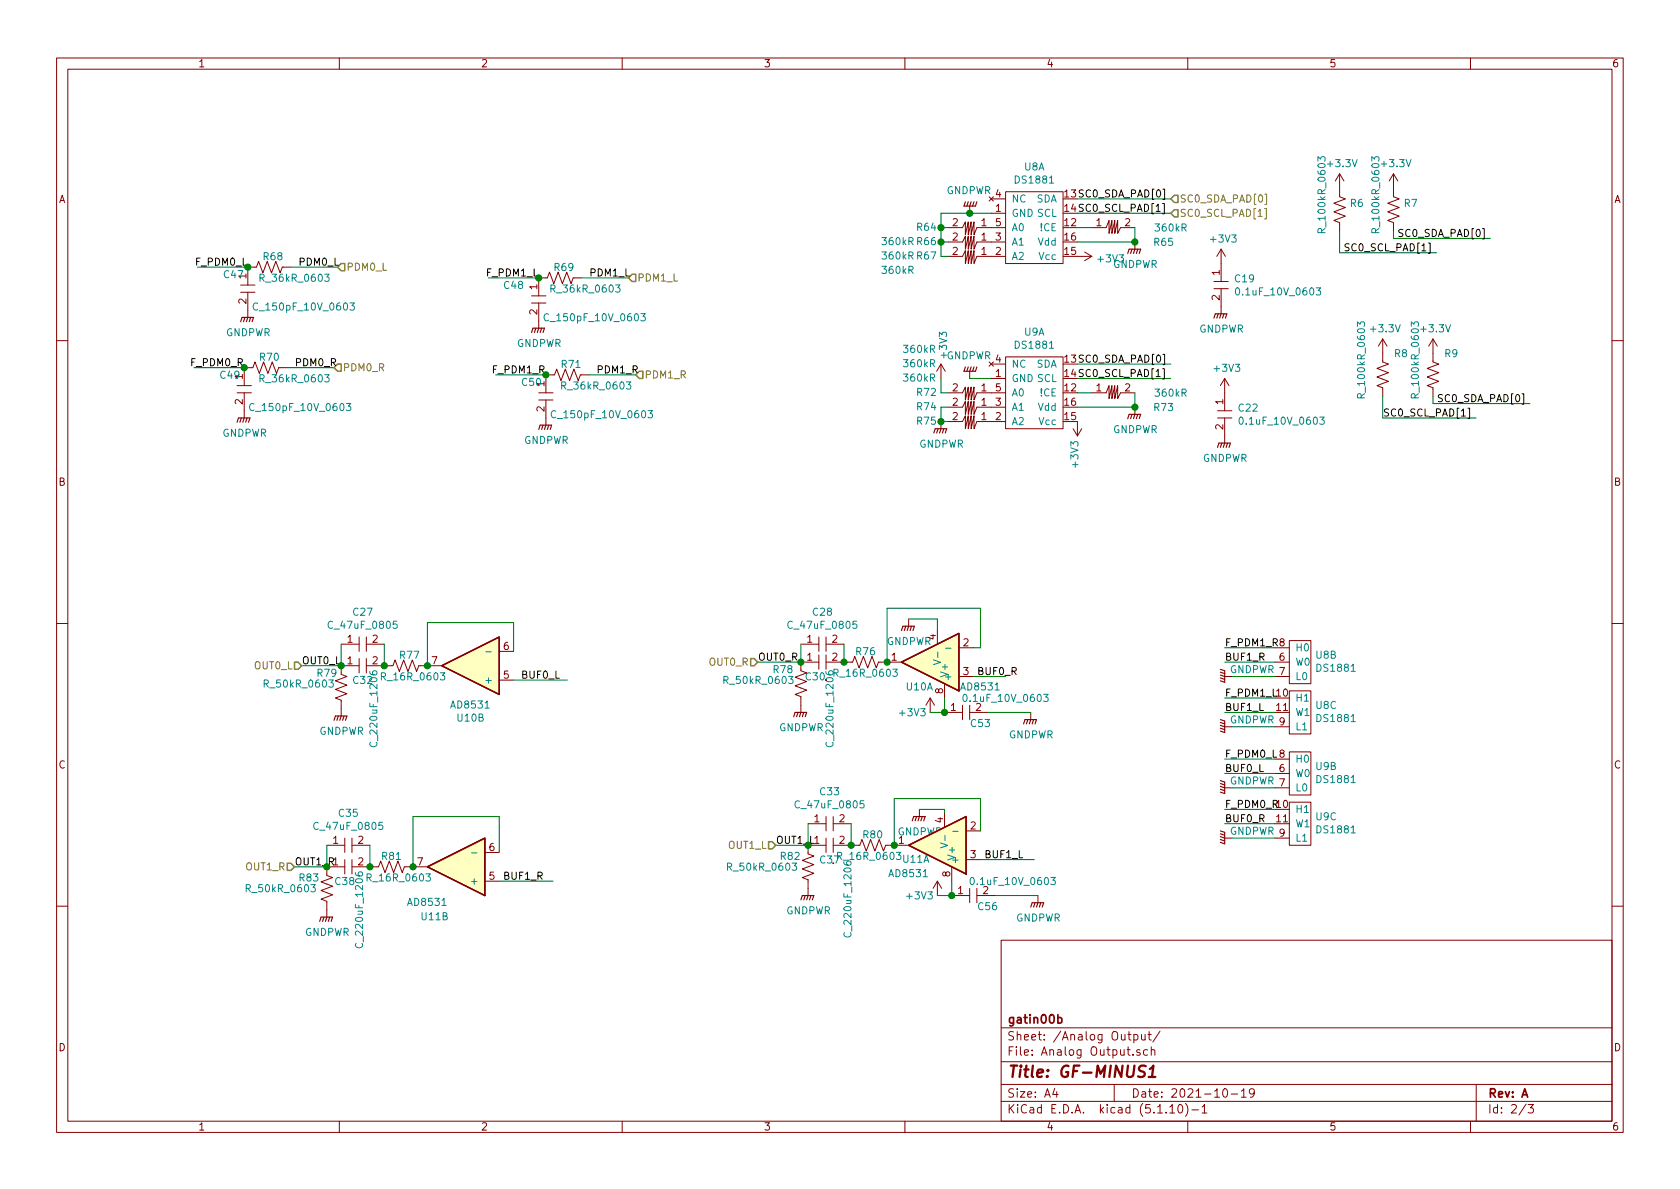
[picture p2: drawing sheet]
EESchema Schematic File Version 4
EELAYER 30 0
EELAYER END
$Descr A4 11693 8268
encoding utf-8
Sheet 2 3
Title "GF-MINUS1"
Date "2021-10-19"
Rev "A"
Comp "gatin00b"
Comment1 ""
Comment2 ""
Comment3 ""
Comment4 ""
$EndDescr
$Comp
L up5k-synth:AD8531 U?
U 2 1
P 3175 6025
AR Path="/61C23B4F" Ref="U?"  Part="2" 
AR Path="/61BD42FB/61C23B4F" Ref="U11"  Part="2" 
F 0 "U11" H 3325 6375 50  0000 C CNN
F 1 "AD8531" H 3375 6275 50  0000 C CNN
F 2 "up5k-synth:SOIC-8_W3.9mm" H 3175 5745 50  0001 C CNN
F 3 "https://datasheet.octopart.com/AD8534ARZ-REEL-Analog-Devices-datasheet-5333818.pdf" H 3175 6025 50  0001 C CNN
	2    3175 6025
	-1   0    0    1   
$EndComp
$Comp
L up5k-synth:AD8531 U?
U 2 1
P 3275 4625
AR Path="/61C23B55" Ref="U?"  Part="2" 
AR Path="/61BD42FB/61C23B55" Ref="U10"  Part="2" 
F 0 "U10" H 3275 4992 50  0000 C CNN
F 1 "AD8531" H 3275 4901 50  0000 C CNN
F 2 "up5k-synth:SOIC-8_W3.9mm" H 3275 4345 50  0001 C CNN
F 3 "https://datasheet.octopart.com/AD8534ARZ-REEL-Analog-Devices-datasheet-5333818.pdf" H 3275 4625 50  0001 C CNN
	2    3275 4625
	-1   0    0    1   
$EndComp
$Comp
L up5k-synth:AD8531 U?
U 1 1
P 6525 5875
AR Path="/61C23B5B" Ref="U?"  Part="1" 
AR Path="/61BD42FB/61C23B5B" Ref="U11"  Part="1" 
F 0 "U11" H 6675 5975 50  0000 C CNN
F 1 "AD8531" H 6725 6075 50  0000 C CNN
F 2 "up5k-synth:SOIC-8_W3.9mm" H 6525 5595 50  0001 C CNN
F 3 "https://datasheet.octopart.com/AD8534ARZ-REEL-Analog-Devices-datasheet-5333818.pdf" H 6525 5875 50  0001 C CNN
	1    6525 5875
	-1   0    0    1   
$EndComp
$Comp
L up5k-synth:AD8531 U?
U 1 1
P 6475 4600
AR Path="/61C23B61" Ref="U?"  Part="1" 
AR Path="/61BD42FB/61C23B61" Ref="U10"  Part="1" 
F 0 "U10" H 6550 4775 50  0000 C CNN
F 1 "AD8531" H 6125 4775 50  0000 C CNN
F 2 "up5k-synth:SOIC-8_W3.9mm" H 6475 4320 50  0001 C CNN
F 3 "https://datasheet.octopart.com/AD8534ARZ-REEL-Analog-Devices-datasheet-5333818.pdf" H 6475 4600 50  0001 C CNN
	1    6475 4600
	-1   0    0    1   
$EndComp
$Comp
L up5k-synth:0.1uF_10V_0603 C?
U 1 1
P 6775 6225
AR Path="/61C23B67" Ref="C?"  Part="1" 
AR Path="/61BD42FB/61C23B67" Ref="C56"  Part="1" 
F 0 "C56" H 6875 6150 50  0000 C CNN
F 1 "0.1uF_10V_0603" H 7050 6325 50  0000 C CNN
F 2 "up5k-synth:C_0603_1608Metric_Pad1.08x0.95mm_HandSolder" H 6775 6125 50  0001 C CNN
F 3 "" H 6775 6225 50  0001 C CNN
	1    6775 6225
	1    0    0    -1  
$EndComp
Wire Wire Line
	6625 6125 6625 6225
Wire Wire Line
	6625 6225 6525 6225
Connection ~ 6625 6225
$Comp
L power:GNDPWR #PWR?
U 1 1
P 7225 6225
AR Path="/61C23B70" Ref="#PWR?"  Part="1" 
AR Path="/61BD42FB/61C23B70" Ref="#PWR0111"  Part="1" 
F 0 "#PWR0111" H 7225 6025 50  0001 C CNN
F 1 "GNDPWR" H 7229 6071 50  0000 C CNN
F 2 "" H 7225 6175 50  0001 C CNN
F 3 "" H 7225 6175 50  0001 C CNN
	1    7225 6225
	1    0    0    -1  
$EndComp
Wire Wire Line
	6925 6225 7225 6225
$Comp
L power:+3V3 #PWR?
U 1 1
P 6525 6225
AR Path="/61C23B77" Ref="#PWR?"  Part="1" 
AR Path="/61BD42FB/61C23B77" Ref="#PWR0110"  Part="1" 
F 0 "#PWR0110" H 6525 6075 50  0001 C CNN
F 1 "+3V3" H 6400 6225 50  0000 C CNN
F 2 "" H 6525 6225 50  0001 C CNN
F 3 "" H 6525 6225 50  0001 C CNN
	1    6525 6225
	1    0    0    -1  
$EndComp
$Comp
L up5k-synth:0.1uF_10V_0603 C?
U 1 1
P 6725 4950
AR Path="/61C23B7D" Ref="C?"  Part="1" 
AR Path="/61BD42FB/61C23B7D" Ref="C53"  Part="1" 
F 0 "C53" H 6825 4875 50  0000 C CNN
F 1 "0.1uF_10V_0603" H 7000 5050 50  0000 C CNN
F 2 "up5k-synth:C_0603_1608Metric_Pad1.08x0.95mm_HandSolder" H 6725 4850 50  0001 C CNN
F 3 "" H 6725 4950 50  0001 C CNN
	1    6725 4950
	1    0    0    -1  
$EndComp
Wire Wire Line
	6575 4850 6575 4950
Wire Wire Line
	6575 4950 6475 4950
Connection ~ 6575 4950
$Comp
L power:GNDPWR #PWR?
U 1 1
P 7175 4950
AR Path="/61C23B86" Ref="#PWR?"  Part="1" 
AR Path="/61BD42FB/61C23B86" Ref="#PWR0104"  Part="1" 
F 0 "#PWR0104" H 7175 4750 50  0001 C CNN
F 1 "GNDPWR" H 7179 4796 50  0000 C CNN
F 2 "" H 7175 4900 50  0001 C CNN
F 3 "" H 7175 4900 50  0001 C CNN
	1    7175 4950
	1    0    0    -1  
$EndComp
$Comp
L power:+3V3 #PWR?
U 1 1
P 6475 4950
AR Path="/61C23B8C" Ref="#PWR?"  Part="1" 
AR Path="/61BD42FB/61C23B8C" Ref="#PWR0100"  Part="1" 
F 0 "#PWR0100" H 6475 4800 50  0001 C CNN
F 1 "+3V3" H 6350 4950 50  0000 C CNN
F 2 "" H 6475 4950 50  0001 C CNN
F 3 "" H 6475 4950 50  0001 C CNN
	1    6475 4950
	1    0    0    -1  
$EndComp
Wire Wire Line
	6875 4950 7175 4950
Wire Wire Line
	3575 4725 3950 4725
Wire Wire Line
	6175 4600 6175 4225
Wire Wire Line
	6825 4225 6825 4500
Wire Wire Line
	6825 4500 6775 4500
$Comp
L power:GNDPWR #PWR?
U 1 1
P 6325 4300
AR Path="/61C23B97" Ref="#PWR?"  Part="1" 
AR Path="/61BD42FB/61C23B97" Ref="#PWR096"  Part="1" 
F 0 "#PWR096" H 6325 4100 50  0001 C CNN
F 1 "GNDPWR" H 6329 4146 50  0000 C CNN
F 2 "" H 6325 4250 50  0001 C CNN
F 3 "" H 6325 4250 50  0001 C CNN
	1    6325 4300
	1    0    0    -1  
$EndComp
Wire Wire Line
	6525 4300 6525 4375
$Comp
L up5k-synth:R_16R_0603 R?
U 1 1
P 6025 4600
AR Path="/61C23B9E" Ref="R?"  Part="1" 
AR Path="/61BD42FB/61C23B9E" Ref="R76"  Part="1" 
F 0 "R76" V 5950 4600 50  0000 C CNN
F 1 "R_16R_0603" V 6100 4600 50  0000 C CNN
F 2 "up5k-synth:R_0603_1608Metric_Pad0.98x0.95mm_HandSolder" V 6065 4590 50  0001 C CNN
F 3 "~" H 6025 4600 50  0001 C CNN
	1    6025 4600
	0    1    1    0   
$EndComp
Connection ~ 6175 4600
$Comp
L up5k-synth:R_50kR_0603 R?
U 1 1
P 5575 4750
AR Path="/61C23BAB" Ref="R?"  Part="1" 
AR Path="/61BD42FB/61C23BAB" Ref="R78"  Part="1" 
F 0 "R78" H 5375 4850 50  0000 L CNN
F 1 "R_50kR_0603" H 5025 4775 50  0000 L CNN
F 2 "up5k-synth:R_0603_1608Metric_Pad0.98x0.95mm_HandSolder" V 5615 4740 50  0001 C CNN
F 3 "~" H 5575 4750 50  0001 C CNN
	1    5575 4750
	1    0    0    -1  
$EndComp
$Comp
L power:GNDPWR #PWR?
U 1 1
P 5575 4900
AR Path="/61C23BB1" Ref="#PWR?"  Part="1" 
AR Path="/61BD42FB/61C23BB1" Ref="#PWR098"  Part="1" 
F 0 "#PWR098" H 5575 4700 50  0001 C CNN
F 1 "GNDPWR" H 5579 4746 50  0000 C CNN
F 2 "" H 5575 4850 50  0001 C CNN
F 3 "" H 5575 4850 50  0001 C CNN
	1    5575 4900
	1    0    0    -1  
$EndComp
Wire Wire Line
	6825 5975 7200 5975
Wire Wire Line
	3475 6125 3850 6125
Wire Wire Line
	6325 4300 6525 4300
Wire Wire Line
	6175 4225 6825 4225
$Comp
L power:GNDPWR #PWR?
U 1 1
P 6400 5625
AR Path="/61C23BBB" Ref="#PWR?"  Part="1" 
AR Path="/61BD42FB/61C23BBB" Ref="#PWR0107"  Part="1" 
F 0 "#PWR0107" H 6400 5425 50  0001 C CNN
F 1 "GNDPWR" H 6404 5471 50  0000 C CNN
F 2 "" H 6400 5575 50  0001 C CNN
F 3 "" H 6400 5575 50  0001 C CNN
	1    6400 5625
	1    0    0    -1  
$EndComp
Wire Wire Line
	6225 5875 6225 5550
Wire Wire Line
	6225 5550 6825 5550
Wire Wire Line
	6825 5550 6825 5775
Wire Wire Line
	6400 5625 6575 5625
Wire Wire Line
	6575 5625 6575 5650
Wire Wire Line
	2875 6025 2875 5675
Wire Wire Line
	2875 5675 3475 5675
Wire Wire Line
	3475 5675 3475 5925
$Comp
L up5k-synth:R_16R_0603 R?
U 1 1
P 2825 4625
AR Path="/61C23BC9" Ref="R?"  Part="1" 
AR Path="/61BD42FB/61C23BC9" Ref="R77"  Part="1" 
F 0 "R77" V 2750 4650 50  0000 C CNN
F 1 "R_16R_0603" V 2900 4675 50  0000 C CNN
F 2 "up5k-synth:R_0603_1608Metric_Pad0.98x0.95mm_HandSolder" V 2865 4615 50  0001 C CNN
F 3 "~" H 2825 4625 50  0001 C CNN
	1    2825 4625
	0    1    1    0   
$EndComp
$Comp
L up5k-synth:R_50kR_0603 R?
U 1 1
P 2375 4775
AR Path="/61C23BD5" Ref="R?"  Part="1" 
AR Path="/61BD42FB/61C23BD5" Ref="R79"  Part="1" 
F 0 "R79" H 2200 4875 50  0000 L CNN
F 1 "R_50kR_0603" H 1825 4800 50  0000 L CNN
F 2 "up5k-synth:R_0603_1608Metric_Pad0.98x0.95mm_HandSolder" V 2415 4765 50  0001 C CNN
F 3 "~" H 2375 4775 50  0001 C CNN
	1    2375 4775
	1    0    0    -1  
$EndComp
$Comp
L power:GNDPWR #PWR?
U 1 1
P 2375 4925
AR Path="/61C23BDB" Ref="#PWR?"  Part="1" 
AR Path="/61BD42FB/61C23BDB" Ref="#PWR099"  Part="1" 
F 0 "#PWR099" H 2375 4725 50  0001 C CNN
F 1 "GNDPWR" H 2379 4771 50  0000 C CNN
F 2 "" H 2375 4875 50  0001 C CNN
F 3 "" H 2375 4875 50  0001 C CNN
	1    2375 4925
	1    0    0    -1  
$EndComp
$Comp
L up5k-synth:R_16R_0603 R?
U 1 1
P 2725 6025
AR Path="/61C23BE1" Ref="R?"  Part="1" 
AR Path="/61BD42FB/61C23BE1" Ref="R81"  Part="1" 
F 0 "R81" V 2650 6025 50  0000 C CNN
F 1 "R_16R_0603" V 2800 6075 50  0000 C CNN
F 2 "up5k-synth:R_0603_1608Metric_Pad0.98x0.95mm_HandSolder" V 2765 6015 50  0001 C CNN
F 3 "~" H 2725 6025 50  0001 C CNN
	1    2725 6025
	0    1    1    0   
$EndComp
$Comp
L up5k-synth:R_50kR_0603 R?
U 1 1
P 2275 6175
AR Path="/61C23BED" Ref="R?"  Part="1" 
AR Path="/61BD42FB/61C23BED" Ref="R83"  Part="1" 
F 0 "R83" H 2075 6250 50  0000 L CNN
F 1 "R_50kR_0603" H 1700 6175 50  0000 L CNN
F 2 "up5k-synth:R_0603_1608Metric_Pad0.98x0.95mm_HandSolder" V 2315 6165 50  0001 C CNN
F 3 "~" H 2275 6175 50  0001 C CNN
	1    2275 6175
	1    0    0    -1  
$EndComp
$Comp
L power:GNDPWR #PWR?
U 1 1
P 2275 6325
AR Path="/61C23BF3" Ref="#PWR?"  Part="1" 
AR Path="/61BD42FB/61C23BF3" Ref="#PWR0112"  Part="1" 
F 0 "#PWR0112" H 2275 6125 50  0001 C CNN
F 1 "GNDPWR" H 2279 6171 50  0000 C CNN
F 2 "" H 2275 6275 50  0001 C CNN
F 3 "" H 2275 6275 50  0001 C CNN
	1    2275 6325
	1    0    0    -1  
$EndComp
$Comp
L up5k-synth:R_16R_0603 R?
U 1 1
P 6075 5875
AR Path="/61C23BF9" Ref="R?"  Part="1" 
AR Path="/61BD42FB/61C23BF9" Ref="R80"  Part="1" 
F 0 "R80" V 6000 5875 50  0000 C CNN
F 1 "R_16R_0603" V 6150 5850 50  0000 C CNN
F 2 "up5k-synth:R_0603_1608Metric_Pad0.98x0.95mm_HandSolder" V 6115 5865 50  0001 C CNN
F 3 "~" H 6075 5875 50  0001 C CNN
	1    6075 5875
	0    1    1    0   
$EndComp
$Comp
L up5k-synth:R_50kR_0603 R?
U 1 1
P 5625 6025
AR Path="/61C23C05" Ref="R?"  Part="1" 
AR Path="/61BD42FB/61C23C05" Ref="R82"  Part="1" 
F 0 "R82" H 5425 6100 50  0000 L CNN
F 1 "R_50kR_0603" H 5050 6025 50  0000 L CNN
F 2 "up5k-synth:R_0603_1608Metric_Pad0.98x0.95mm_HandSolder" V 5665 6015 50  0001 C CNN
F 3 "~" H 5625 6025 50  0001 C CNN
	1    5625 6025
	1    0    0    -1  
$EndComp
$Comp
L power:GNDPWR #PWR?
U 1 1
P 5625 6175
AR Path="/61C23C0B" Ref="#PWR?"  Part="1" 
AR Path="/61BD42FB/61C23C0B" Ref="#PWR0109"  Part="1" 
F 0 "#PWR0109" H 5625 5975 50  0001 C CNN
F 1 "GNDPWR" H 5629 6021 50  0000 C CNN
F 2 "" H 5625 6125 50  0001 C CNN
F 3 "" H 5625 6125 50  0001 C CNN
	1    5625 6175
	1    0    0    -1  
$EndComp
Connection ~ 6225 5875
Connection ~ 2875 6025
Wire Wire Line
	2975 4625 2975 4325
Wire Wire Line
	2975 4325 3575 4325
Wire Wire Line
	3575 4325 3575 4525
Connection ~ 2975 4625
Text Label 3625 4725 0    50   ~ 0
BUF0_L
Text Label 6850 5975 0    50   ~ 0
BUF1_L
Text Label 6800 4700 0    50   ~ 0
BUF0_R
Text Label 3500 6125 0    50   ~ 0
BUF1_R
Wire Wire Line
	6775 4700 7000 4700
Text Label 2100 4625 0    50   ~ 0
OUT0_L
Text Label 5275 4600 0    50   ~ 0
OUT0_R
Text Label 2050 6025 0    50   ~ 0
OUT1_R
Text Label 5400 5875 0    50   ~ 0
OUT1_L
Wire Wire Line
	5400 5875 5625 5875
Wire Wire Line
	2100 4625 2375 4625
Wire Wire Line
	5275 4600 5575 4600
$Comp
L up5k-synth:R_36kR_0603 R?
U 1 1
P 3900 1925
AR Path="/61C23C28" Ref="R?"  Part="1" 
AR Path="/61BD42FB/61C23C28" Ref="R69"  Part="1" 
F 0 "R69" V 3825 1950 50  0000 C CNN
F 1 "R_36kR_0603" V 3975 2100 50  0000 C CNN
F 2 "up5k-synth:R_0603_1608Metric_Pad0.98x0.95mm_HandSolder" V 3940 1915 50  0001 C CNN
F 3 "~" H 3900 1925 50  0001 C CNN
	1    3900 1925
	0    1    1    0   
$EndComp
$Comp
L up5k-synth:C_150pF_10V_0603 C?
U 1 1
P 3750 2075
AR Path="/61C23C2E" Ref="C?"  Part="1" 
AR Path="/61BD42FB/61C23C2E" Ref="C48"  Part="1" 
F 0 "C48" V 3650 1825 50  0000 L CNN
F 1 "C_150pF_10V_0603" V 3875 2100 50  0000 L CNN
F 2 "up5k-synth:C_0603_1608Metric_Pad1.08x0.95mm_HandSolder" H 3750 1975 50  0001 C CNN
F 3 "" H 3750 2075 50  0001 C CNN
	1    3750 2075
	0    1    1    0   
$EndComp
Wire Wire Line
	4100 2600 4425 2600
Text Label 4150 2600 0    50   ~ 0
PDM1_R
Text Label 3800 2600 2    50   ~ 0
F_PDM1_R
Wire Wire Line
	3450 2600 3800 2600
$Comp
L power:GNDPWR #PWR?
U 1 1
P 3750 2225
AR Path="/61C23C39" Ref="#PWR?"  Part="1" 
AR Path="/61BD42FB/61C23C39" Ref="#PWR088"  Part="1" 
F 0 "#PWR088" H 3750 2025 50  0001 C CNN
F 1 "GNDPWR" H 3754 2071 50  0000 C CNN
F 2 "" H 3750 2175 50  0001 C CNN
F 3 "" H 3750 2175 50  0001 C CNN
	1    3750 2225
	1    0    0    -1  
$EndComp
$Comp
L up5k-synth:R_36kR_0603 R?
U 1 1
P 3950 2600
AR Path="/61C23C3F" Ref="R?"  Part="1" 
AR Path="/61BD42FB/61C23C3F" Ref="R71"  Part="1" 
F 0 "R71" V 3875 2625 50  0000 C CNN
F 1 "R_36kR_0603" V 4025 2800 50  0000 C CNN
F 2 "up5k-synth:R_0603_1608Metric_Pad0.98x0.95mm_HandSolder" V 3990 2590 50  0001 C CNN
F 3 "~" H 3950 2600 50  0001 C CNN
	1    3950 2600
	0    1    1    0   
$EndComp
$Comp
L up5k-synth:C_150pF_10V_0603 C?
U 1 1
P 3800 2750
AR Path="/61C23C45" Ref="C?"  Part="1" 
AR Path="/61BD42FB/61C23C45" Ref="C50"  Part="1" 
F 0 "C50" V 3700 2575 50  0000 L CNN
F 1 "C_150pF_10V_0603" V 3925 2775 50  0000 L CNN
F 2 "up5k-synth:C_0603_1608Metric_Pad1.08x0.95mm_HandSolder" H 3800 2650 50  0001 C CNN
F 3 "" H 3800 2750 50  0001 C CNN
	1    3800 2750
	0    1    1    0   
$EndComp
Wire Wire Line
	4050 1925 4375 1925
Text Label 4100 1925 0    50   ~ 0
PDM1_L
Text Label 3750 1925 2    50   ~ 0
F_PDM1_L
Wire Wire Line
	3400 1925 3750 1925
$Comp
L power:GNDPWR #PWR?
U 1 1
P 3800 2900
AR Path="/61C23C50" Ref="#PWR?"  Part="1" 
AR Path="/61BD42FB/61C23C50" Ref="#PWR093"  Part="1" 
F 0 "#PWR093" H 3800 2700 50  0001 C CNN
F 1 "GNDPWR" H 3804 2746 50  0000 C CNN
F 2 "" H 3800 2850 50  0001 C CNN
F 3 "" H 3800 2850 50  0001 C CNN
	1    3800 2900
	1    0    0    -1  
$EndComp
$Comp
L up5k-synth:DS1881 U?
U 1 1
P 7200 1575
AR Path="/61E50722" Ref="U?"  Part="1" 
AR Path="/61BD42FB/61E50722" Ref="U8"  Part="1" 
F 0 "U8" H 7200 2000 50  0000 C CNN
F 1 "DS1881" H 7200 1909 50  0000 C CNN
F 2 "up5k-synth:TSSOP-16_4.4x5mm_P0.65mm" H 7200 1275 50  0001 C CNN
F 3 "https://datasheets.maximintegrated.com/en/ds/DS1881.pdf#page=7" H 7110 1585 50  0001 C CNN
	1    7200 1575
	1    0    0    -1  
$EndComp
$Comp
L up5k-synth:DS1881 U?
U 2 1
P 9075 5375
AR Path="/61E50728" Ref="U?"  Part="2" 
AR Path="/61BD42FB/61E50728" Ref="U9"  Part="2" 
F 0 "U9" H 9153 5426 50  0000 L CNN
F 1 "DS1881" H 9153 5335 50  0000 L CNN
F 2 "up5k-synth:TSSOP-16_4.4x5mm_P0.65mm" H 9075 5075 50  0001 C CNN
F 3 "https://datasheets.maximintegrated.com/en/ds/DS1881.pdf#page=7" H 8985 5385 50  0001 C CNN
	2    9075 5375
	1    0    0    -1  
$EndComp
$Comp
L up5k-synth:DS1881 U?
U 3 1
P 9025 5725
AR Path="/61E5072E" Ref="U?"  Part="3" 
AR Path="/61BD42FB/61E5072E" Ref="U9"  Part="3" 
F 0 "U9" H 9153 5776 50  0000 L CNN
F 1 "DS1881" H 9153 5685 50  0000 L CNN
F 2 "up5k-synth:TSSOP-16_4.4x5mm_P0.65mm" H 9025 5425 50  0001 C CNN
F 3 "https://datasheets.maximintegrated.com/en/ds/DS1881.pdf#page=7" H 8935 5735 50  0001 C CNN
	3    9025 5725
	1    0    0    -1  
$EndComp
$Comp
L up5k-synth:DS1881 U?
U 2 1
P 9075 4600
AR Path="/61E5073A" Ref="U?"  Part="2" 
AR Path="/61BD42FB/61E5073A" Ref="U8"  Part="2" 
F 0 "U8" H 9153 4651 50  0000 L CNN
F 1 "DS1881" H 9153 4560 50  0000 L CNN
F 2 "up5k-synth:TSSOP-16_4.4x5mm_P0.65mm" H 9075 4300 50  0001 C CNN
F 3 "https://datasheets.maximintegrated.com/en/ds/DS1881.pdf#page=7" H 8985 4610 50  0001 C CNN
	2    9075 4600
	1    0    0    -1  
$EndComp
$Comp
L up5k-synth:DS1881 U?
U 3 1
P 9025 4950
AR Path="/61E50740" Ref="U?"  Part="3" 
AR Path="/61BD42FB/61E50740" Ref="U8"  Part="3" 
F 0 "U8" H 9153 5001 50  0000 L CNN
F 1 "DS1881" H 9153 4910 50  0000 L CNN
F 2 "up5k-synth:TSSOP-16_4.4x5mm_P0.65mm" H 9025 4650 50  0001 C CNN
F 3 "https://datasheets.maximintegrated.com/en/ds/DS1881.pdf#page=7" H 8935 4960 50  0001 C CNN
	3    9025 4950
	1    0    0    -1  
$EndComp
Text Label 7500 1475 0    50   ~ 0
SC0_SCL_PAD[1]
Wire Wire Line
	7500 1475 8150 1475
Text Label 7500 1375 0    50   ~ 0
SC0_SDA_PAD[0]
Wire Wire Line
	7500 1375 8150 1375
Text Label 7500 2625 0    50   ~ 0
SC0_SCL_PAD[1]
Wire Wire Line
	7500 2625 8150 2625
Text Label 7500 2525 0    50   ~ 0
SC0_SDA_PAD[0]
Wire Wire Line
	7500 2525 8150 2525
$Comp
L power:GNDPWR #PWR?
U 1 1
P 6750 2625
AR Path="/61E5074E" Ref="#PWR?"  Part="1" 
AR Path="/61BD42FB/61E5074E" Ref="#PWR090"  Part="1" 
F 0 "#PWR090" H 6750 2425 50  0001 C CNN
F 1 "GNDPWR" H 6755 2470 50  0000 C CNN
F 2 "" H 6750 2575 50  0001 C CNN
F 3 "" H 6750 2575 50  0001 C CNN
	1    6750 2625
	-1   0    0    1   
$EndComp
$Comp
L power:GNDPWR #PWR?
U 1 1
P 6750 1475
AR Path="/61E50754" Ref="#PWR?"  Part="1" 
AR Path="/61BD42FB/61E50754" Ref="#PWR084"  Part="1" 
F 0 "#PWR084" H 6750 1275 50  0001 C CNN
F 1 "GNDPWR" H 6755 1320 50  0000 C CNN
F 2 "" H 6750 1425 50  0001 C CNN
F 3 "" H 6750 1425 50  0001 C CNN
	1    6750 1475
	-1   0    0    1   
$EndComp
Wire Wire Line
	6750 1475 6900 1475
Wire Wire Line
	6750 2625 6900 2625
$Comp
L up5k-synth:360kR R?
U 1 1
P 7750 2725
AR Path="/61E5075C" Ref="R?"  Part="1" 
AR Path="/61BD42FB/61E5075C" Ref="R73"  Part="1" 
F 0 "R73" H 8100 2625 50  0000 C CNN
F 1 "360kR" H 8150 2725 50  0000 C CNN
F 2 "up5k-synth:R_0805_2012Metric_Pad1.20x1.40mm_HandSolder" H 7750 2475 50  0001 C CNN
F 3 "" H 7750 2725 50  0001 C CNN
	1    7750 2725
	1    0    0    -1  
$EndComp
Wire Wire Line
	7500 2725 7600 2725
$Comp
L power:GNDPWR #PWR?
U 1 1
P 7900 2825
AR Path="/61E50763" Ref="#PWR?"  Part="1" 
AR Path="/61BD42FB/61E50763" Ref="#PWR091"  Part="1" 
F 0 "#PWR091" H 7900 2625 50  0001 C CNN
F 1 "GNDPWR" H 7904 2671 50  0000 C CNN
F 2 "" H 7900 2775 50  0001 C CNN
F 3 "" H 7900 2775 50  0001 C CNN
	1    7900 2825
	1    0    0    -1  
$EndComp
Wire Wire Line
	7900 2825 7500 2825
Wire Wire Line
	7900 2725 7900 2825
Connection ~ 7900 2825
$Comp
L up5k-synth:360kR R?
U 1 1
P 7750 1575
AR Path="/61E5076C" Ref="R?"  Part="1" 
AR Path="/61BD42FB/61E5076C" Ref="R65"  Part="1" 
F 0 "R65" H 8100 1475 50  0000 C CNN
F 1 "360kR" H 8150 1575 50  0000 C CNN
F 2 "up5k-synth:R_0805_2012Metric_Pad1.20x1.40mm_HandSolder" H 7750 1325 50  0001 C CNN
F 3 "" H 7750 1575 50  0001 C CNN
	1    7750 1575
	1    0    0    -1  
$EndComp
Wire Wire Line
	7500 1575 7600 1575
$Comp
L power:GNDPWR #PWR?
U 1 1
P 7900 1675
AR Path="/61E50773" Ref="#PWR?"  Part="1" 
AR Path="/61BD42FB/61E50773" Ref="#PWR085"  Part="1" 
F 0 "#PWR085" H 7900 1475 50  0001 C CNN
F 1 "GNDPWR" H 7904 1521 50  0000 C CNN
F 2 "" H 7900 1625 50  0001 C CNN
F 3 "" H 7900 1625 50  0001 C CNN
	1    7900 1675
	1    0    0    -1  
$EndComp
Wire Wire Line
	7900 1675 7500 1675
Wire Wire Line
	7900 1575 7900 1675
Connection ~ 7900 1675
$Comp
L up5k-synth:360kR R?
U 1 1
P 6750 1775
AR Path="/61E5077C" Ref="R?"  Part="1" 
AR Path="/61BD42FB/61E5077C" Ref="R67"  Part="1" 
F 0 "R67" H 7050 1775 50  0000 C CNN
F 1 "360kR" H 7250 1775 50  0000 C CNN
F 2 "up5k-synth:R_0805_2012Metric_Pad1.20x1.40mm_HandSolder" H 6750 1525 50  0001 C CNN
F 3 "" H 6750 1775 50  0001 C CNN
	1    6750 1775
	-1   0    0    1   
$EndComp
$Comp
L up5k-synth:360kR R?
U 1 1
P 6750 1675
AR Path="/61E50782" Ref="R?"  Part="1" 
AR Path="/61BD42FB/61E50782" Ref="R66"  Part="1" 
F 0 "R66" H 7050 1675 50  0000 C CNN
F 1 "360kR" H 7250 1675 50  0000 C CNN
F 2 "up5k-synth:R_0805_2012Metric_Pad1.20x1.40mm_HandSolder" H 6750 1425 50  0001 C CNN
F 3 "" H 6750 1675 50  0001 C CNN
	1    6750 1675
	-1   0    0    1   
$EndComp
$Comp
L up5k-synth:360kR R?
U 1 1
P 6750 1575
AR Path="/61E50788" Ref="R?"  Part="1" 
AR Path="/61BD42FB/61E50788" Ref="R64"  Part="1" 
F 0 "R64" H 7050 1575 50  0000 C CNN
F 1 "360kR" H 7250 1875 50  0000 C CNN
F 2 "up5k-synth:R_0805_2012Metric_Pad1.20x1.40mm_HandSolder" H 6750 1325 50  0001 C CNN
F 3 "" H 6750 1575 50  0001 C CNN
	1    6750 1575
	-1   0    0    1   
$EndComp
Wire Wire Line
	6600 1775 6550 1775
Wire Wire Line
	6550 1775 6550 1675
Wire Wire Line
	6550 1475 6750 1475
Connection ~ 6750 1475
Wire Wire Line
	6600 1575 6550 1575
Connection ~ 6550 1575
Wire Wire Line
	6550 1575 6550 1475
Wire Wire Line
	6600 1675 6550 1675
Connection ~ 6550 1675
Wire Wire Line
	6550 1675 6550 1575
$Comp
L up5k-synth:360kR R?
U 1 1
P 6750 2925
AR Path="/61E50798" Ref="R?"  Part="1" 
AR Path="/61BD42FB/61E50798" Ref="R75"  Part="1" 
F 0 "R75" H 7050 2925 50  0000 C CNN
F 1 "360kR" H 7100 2525 50  0000 C CNN
F 2 "up5k-synth:R_0805_2012Metric_Pad1.20x1.40mm_HandSolder" H 6750 2675 50  0001 C CNN
F 3 "" H 6750 2925 50  0001 C CNN
	1    6750 2925
	-1   0    0    1   
$EndComp
$Comp
L up5k-synth:360kR R?
U 1 1
P 6750 2825
AR Path="/61E5079E" Ref="R?"  Part="1" 
AR Path="/61BD42FB/61E5079E" Ref="R74"  Part="1" 
F 0 "R74" H 7050 2825 50  0000 C CNN
F 1 "360kR" H 7100 2625 50  0000 C CNN
F 2 "up5k-synth:R_0805_2012Metric_Pad1.20x1.40mm_HandSolder" H 6750 2575 50  0001 C CNN
F 3 "" H 6750 2825 50  0001 C CNN
	1    6750 2825
	-1   0    0    1   
$EndComp
$Comp
L up5k-synth:360kR R?
U 1 1
P 6750 2725
AR Path="/61E507A4" Ref="R?"  Part="1" 
AR Path="/61BD42FB/61E507A4" Ref="R72"  Part="1" 
F 0 "R72" H 7050 2725 50  0000 C CNN
F 1 "360kR" H 7100 2425 50  0000 C CNN
F 2 "up5k-synth:R_0805_2012Metric_Pad1.20x1.40mm_HandSolder" H 6750 2475 50  0001 C CNN
F 3 "" H 6750 2725 50  0001 C CNN
	1    6750 2725
	-1   0    0    1   
$EndComp
Wire Wire Line
	6600 2925 6550 2925
Wire Wire Line
	6550 2925 6550 2825
Wire Wire Line
	6600 2725 6550 2725
Wire Wire Line
	6550 2725 6550 2625
Wire Wire Line
	6600 2825 6550 2825
$Comp
L power:+3V3 #PWR?
U 1 1
P 6550 2625
AR Path="/61E507AF" Ref="#PWR?"  Part="1" 
AR Path="/61BD42FB/61E507AF" Ref="#PWR089"  Part="1" 
F 0 "#PWR089" H 6550 2475 50  0001 C CNN
F 1 "+3V3" V 6565 2753 50  0000 L CNN
F 2 "" H 6550 2625 50  0001 C CNN
F 3 "" H 6550 2625 50  0001 C CNN
	1    6550 2625
	1    0    0    -1  
$EndComp
$Comp
L power:GNDPWR #PWR?
U 1 1
P 6550 2925
AR Path="/61E507B5" Ref="#PWR?"  Part="1" 
AR Path="/61BD42FB/61E507B5" Ref="#PWR094"  Part="1" 
F 0 "#PWR094" H 6550 2725 50  0001 C CNN
F 1 "GNDPWR" H 6555 2770 50  0000 C CNN
F 2 "" H 6550 2875 50  0001 C CNN
F 3 "" H 6550 2875 50  0001 C CNN
	1    6550 2925
	1    0    0    -1  
$EndComp
$Comp
L power:+3V3 #PWR?
U 1 1
P 7500 2925
AR Path="/61E507BB" Ref="#PWR?"  Part="1" 
AR Path="/61BD42FB/61E507BB" Ref="#PWR095"  Part="1" 
F 0 "#PWR095" H 7500 2775 50  0001 C CNN
F 1 "+3V3" V 7515 3053 50  0000 L CNN
F 2 "" H 7500 2925 50  0001 C CNN
F 3 "" H 7500 2925 50  0001 C CNN
	1    7500 2925
	-1   0    0    1   
$EndComp
$Comp
L power:+3V3 #PWR?
U 1 1
P 7500 1775
AR Path="/61E507C1" Ref="#PWR?"  Part="1" 
AR Path="/61BD42FB/61E507C1" Ref="#PWR086"  Part="1" 
F 0 "#PWR086" H 7500 1625 50  0001 C CNN
F 1 "+3V3" V 7515 1903 50  0000 L CNN
F 2 "" H 7500 1775 50  0001 C CNN
F 3 "" H 7500 1775 50  0001 C CNN
	1    7500 1775
	0    1    1    0   
$EndComp
$Comp
L power:GNDPWR #PWR?
U 1 1
P 8575 5475
AR Path="/61E507C7" Ref="#PWR?"  Part="1" 
AR Path="/61BD42FB/61E507C7" Ref="#PWR0106"  Part="1" 
F 0 "#PWR0106" H 8575 5275 50  0001 C CNN
F 1 "GNDPWR" V 8525 5775 50  0000 R CNN
F 2 "" H 8575 5425 50  0001 C CNN
F 3 "" H 8575 5425 50  0001 C CNN
	1    8575 5475
	0    1    1    0   
$EndComp
Wire Wire Line
	8575 5475 8875 5475
$Comp
L power:GNDPWR #PWR?
U 1 1
P 8575 5825
AR Path="/61E507CE" Ref="#PWR?"  Part="1" 
AR Path="/61BD42FB/61E507CE" Ref="#PWR0108"  Part="1" 
F 0 "#PWR0108" H 8575 5625 50  0001 C CNN
F 1 "GNDPWR" V 8525 6125 50  0000 R CNN
F 2 "" H 8575 5775 50  0001 C CNN
F 3 "" H 8575 5775 50  0001 C CNN
	1    8575 5825
	0    1    1    0   
$EndComp
Wire Wire Line
	8575 5825 8875 5825
$Comp
L power:GNDPWR #PWR?
U 1 1
P 8575 5050
AR Path="/61E507D5" Ref="#PWR?"  Part="1" 
AR Path="/61BD42FB/61E507D5" Ref="#PWR0105"  Part="1" 
F 0 "#PWR0105" H 8575 4850 50  0001 C CNN
F 1 "GNDPWR" V 8525 5350 50  0000 R CNN
F 2 "" H 8575 5000 50  0001 C CNN
F 3 "" H 8575 5000 50  0001 C CNN
	1    8575 5050
	0    1    1    0   
$EndComp
Wire Wire Line
	8575 5050 8875 5050
$Comp
L power:GNDPWR #PWR?
U 1 1
P 8575 4700
AR Path="/61E507DC" Ref="#PWR?"  Part="1" 
AR Path="/61BD42FB/61E507DC" Ref="#PWR097"  Part="1" 
F 0 "#PWR097" H 8575 4500 50  0001 C CNN
F 1 "GNDPWR" V 8525 5000 50  0000 R CNN
F 2 "" H 8575 4650 50  0001 C CNN
F 3 "" H 8575 4650 50  0001 C CNN
	1    8575 4700
	0    1    1    0   
$EndComp
Wire Wire Line
	8575 4700 8875 4700
Text Label 8525 5275 0    50   ~ 0
F_PDM0_L
Text Label 8525 5625 0    50   ~ 0
F_PDM0_R
Text Label 8525 4850 0    50   ~ 0
F_PDM1_L
Wire Wire Line
	8525 4850 8875 4850
Wire Wire Line
	8525 4950 8875 4950
Text Label 8525 5725 0    50   ~ 0
BUF0_R
Text Label 8525 5375 0    50   ~ 0
BUF0_L
Text Label 8525 4950 0    50   ~ 0
BUF1_L
$Comp
L up5k-synth:R_36kR_0603 R?
U 1 1
P 1875 1850
AR Path="/61E507EF" Ref="R?"  Part="1" 
AR Path="/61BD42FB/61E507EF" Ref="R68"  Part="1" 
F 0 "R68" V 1800 1875 50  0000 C CNN
F 1 "R_36kR_0603" V 1950 2025 50  0000 C CNN
F 2 "up5k-synth:R_0603_1608Metric_Pad0.98x0.95mm_HandSolder" V 1915 1840 50  0001 C CNN
F 3 "~" H 1875 1850 50  0001 C CNN
	1    1875 1850
	0    1    1    0   
$EndComp
$Comp
L up5k-synth:C_150pF_10V_0603 C?
U 1 1
P 1725 2000
AR Path="/61E507F5" Ref="C?"  Part="1" 
AR Path="/61BD42FB/61E507F5" Ref="C47"  Part="1" 
F 0 "C47" V 1625 1825 50  0000 L CNN
F 1 "C_150pF_10V_0603" V 1850 2025 50  0000 L CNN
F 2 "up5k-synth:C_0603_1608Metric_Pad1.08x0.95mm_HandSolder" H 1725 1900 50  0001 C CNN
F 3 "" H 1725 2000 50  0001 C CNN
	1    1725 2000
	0    1    1    0   
$EndComp
Wire Wire Line
	2025 1850 2350 1850
Text Label 2050 2550 0    50   ~ 0
PDM0_R
Wire Wire Line
	8525 5625 8875 5625
Wire Wire Line
	8525 5725 8875 5725
Wire Wire Line
	8525 5275 8875 5275
Wire Wire Line
	8525 5375 8875 5375
Text Label 1700 2550 2    50   ~ 0
F_PDM0_R
Wire Wire Line
	1375 1850 1725 1850
Connection ~ 1725 1850
$Comp
L power:GNDPWR #PWR?
U 1 1
P 1725 2150
AR Path="/61E50804" Ref="#PWR?"  Part="1" 
AR Path="/61BD42FB/61E50804" Ref="#PWR087"  Part="1" 
F 0 "#PWR087" H 1725 1950 50  0001 C CNN
F 1 "GNDPWR" H 1729 1996 50  0000 C CNN
F 2 "" H 1725 2100 50  0001 C CNN
F 3 "" H 1725 2100 50  0001 C CNN
	1    1725 2150
	1    0    0    -1  
$EndComp
$Comp
L up5k-synth:R_36kR_0603 R?
U 1 1
P 1850 2550
AR Path="/61E5080A" Ref="R?"  Part="1" 
AR Path="/61BD42FB/61E5080A" Ref="R70"  Part="1" 
F 0 "R70" V 1775 2575 50  0000 C CNN
F 1 "R_36kR_0603" V 1925 2750 50  0000 C CNN
F 2 "up5k-synth:R_0603_1608Metric_Pad0.98x0.95mm_HandSolder" V 1890 2540 50  0001 C CNN
F 3 "~" H 1850 2550 50  0001 C CNN
	1    1850 2550
	0    1    1    0   
$EndComp
$Comp
L up5k-synth:C_150pF_10V_0603 C?
U 1 1
P 1700 2700
AR Path="/61E50810" Ref="C?"  Part="1" 
AR Path="/61BD42FB/61E50810" Ref="C49"  Part="1" 
F 0 "C49" V 1600 2525 50  0000 L CNN
F 1 "C_150pF_10V_0603" V 1825 2725 50  0000 L CNN
F 2 "up5k-synth:C_0603_1608Metric_Pad1.08x0.95mm_HandSolder" H 1700 2600 50  0001 C CNN
F 3 "" H 1700 2700 50  0001 C CNN
	1    1700 2700
	0    1    1    0   
$EndComp
Wire Wire Line
	2000 2550 2325 2550
Text Label 2075 1850 0    50   ~ 0
PDM0_L
Text Label 1725 1850 2    50   ~ 0
F_PDM0_L
Wire Wire Line
	1350 2550 1700 2550
Connection ~ 1700 2550
$Comp
L power:GNDPWR #PWR?
U 1 1
P 1700 2850
AR Path="/61E5081B" Ref="#PWR?"  Part="1" 
AR Path="/61BD42FB/61E5081B" Ref="#PWR092"  Part="1" 
F 0 "#PWR092" H 1700 2650 50  0001 C CNN
F 1 "GNDPWR" H 1704 2696 50  0000 C CNN
F 2 "" H 1700 2800 50  0001 C CNN
F 3 "" H 1700 2800 50  0001 C CNN
	1    1700 2850
	1    0    0    -1  
$EndComp
Connection ~ 6550 2925
Text HLabel 8150 1375 2    50   Input ~ 0
SC0_SDA_PAD[0]
Text HLabel 8150 1475 2    50   Input ~ 0
SC0_SCL_PAD[1]
Text HLabel 2325 2550 2    50   Input ~ 0
PDM0_R
Text HLabel 2350 1850 2    50   Input ~ 0
PDM0_L
Text HLabel 4425 2600 2    50   Input ~ 0
PDM1_R
Text HLabel 4375 1925 2    50   Input ~ 0
PDM1_L
Text HLabel 5275 4600 0    50   Input ~ 0
OUT0_R
Text HLabel 2050 6025 0    50   Input ~ 0
OUT1_R
Text HLabel 2100 4625 0    50   Input ~ 0
OUT0_L
Text HLabel 5400 5875 0    50   Input ~ 0
OUT1_L
$Comp
L up5k-synth:DS1881 U?
U 1 1
P 7200 2725
AR Path="/61E50734" Ref="U?"  Part="1" 
AR Path="/61BD42FB/61E50734" Ref="U9"  Part="1" 
F 0 "U9" H 7200 3150 50  0000 C CNN
F 1 "DS1881" H 7200 3059 50  0000 C CNN
F 2 "up5k-synth:TSSOP-16_4.4x5mm_P0.65mm" H 7200 2425 50  0001 C CNN
F 3 "https://datasheets.maximintegrated.com/en/ds/DS1881.pdf#page=7" H 7110 2735 50  0001 C CNN
	1    7200 2725
	1    0    0    -1  
$EndComp
$Comp
L up5k-synth:0.1uF_10V_0603 C19
U 1 1
P 8500 1975
F 0 "C19" V 8454 2063 50  0000 L CNN
F 1 "0.1uF_10V_0603" V 8545 2063 50  0000 L CNN
F 2 "up5k-synth:C_0603_1608Metric_Pad1.08x0.95mm_HandSolder" H 8500 1875 50  0001 C CNN
F 3 "" H 8500 1975 50  0001 C CNN
	1    8500 1975
	0    1    1    0   
$EndComp
$Comp
L up5k-synth:0.1uF_10V_0603 C22
U 1 1
P 8525 2875
F 0 "C22" V 8479 2963 50  0000 L CNN
F 1 "0.1uF_10V_0603" V 8570 2963 50  0000 L CNN
F 2 "up5k-synth:C_0603_1608Metric_Pad1.08x0.95mm_HandSolder" H 8525 2775 50  0001 C CNN
F 3 "" H 8525 2875 50  0001 C CNN
	1    8525 2875
	0    1    1    0   
$EndComp
$Comp
L power:+3V3 #PWR0161
U 1 1
P 8525 2725
F 0 "#PWR0161" H 8525 2575 50  0001 C CNN
F 1 "+3V3" H 8540 2898 50  0000 C CNN
F 2 "" H 8525 2725 50  0001 C CNN
F 3 "" H 8525 2725 50  0001 C CNN
	1    8525 2725
	1    0    0    -1  
$EndComp
$Comp
L power:+3V3 #PWR0159
U 1 1
P 8500 1825
F 0 "#PWR0159" H 8500 1675 50  0001 C CNN
F 1 "+3V3" H 8515 1998 50  0000 C CNN
F 2 "" H 8500 1825 50  0001 C CNN
F 3 "" H 8500 1825 50  0001 C CNN
	1    8500 1825
	1    0    0    -1  
$EndComp
$Comp
L power:GNDPWR #PWR0160
U 1 1
P 8500 2125
F 0 "#PWR0160" H 8500 1925 50  0001 C CNN
F 1 "GNDPWR" H 8504 1971 50  0000 C CNN
F 2 "" H 8500 2075 50  0001 C CNN
F 3 "" H 8500 2075 50  0001 C CNN
	1    8500 2125
	1    0    0    -1  
$EndComp
$Comp
L power:GNDPWR #PWR0162
U 1 1
P 8525 3025
F 0 "#PWR0162" H 8525 2825 50  0001 C CNN
F 1 "GNDPWR" H 8529 2871 50  0000 C CNN
F 2 "" H 8525 2975 50  0001 C CNN
F 3 "" H 8525 2975 50  0001 C CNN
	1    8525 3025
	1    0    0    -1  
$EndComp
$Comp
L up5k-synth:C_220uF_1206 C32
U 1 1
P 2525 4625
F 0 "C32" H 2525 4525 50  0000 C CNN
F 1 "C_220uF_1206" V 2600 4325 50  0000 C CNN
F 2 "up5k-synth:C_1206_3216Metric_Pad1.33x1.80mm_HandSolder" H 2525 4625 50  0001 C CNN
F 3 "" H 2525 4625 50  0001 C CNN
	1    2525 4625
	1    0    0    -1  
$EndComp
Connection ~ 2375 4625
$Comp
L up5k-synth:C_220uF_1206 C38
U 1 1
P 2425 6025
F 0 "C38" H 2400 5925 50  0000 C CNN
F 1 "C_220uF_1206" V 2500 5725 50  0000 C CNN
F 2 "up5k-synth:C_1206_3216Metric_Pad1.33x1.80mm_HandSolder" H 2425 6025 50  0001 C CNN
F 3 "" H 2425 6025 50  0001 C CNN
	1    2425 6025
	1    0    0    -1  
$EndComp
Connection ~ 2275 6025
$Comp
L up5k-synth:C_220uF_1206 C30
U 1 1
P 5725 4600
F 0 "C30" H 5675 4500 50  0000 C CNN
F 1 "C_220uF_1206" V 5775 4275 50  0000 C CNN
F 2 "up5k-synth:C_1206_3216Metric_Pad1.33x1.80mm_HandSolder" H 5725 4600 50  0001 C CNN
F 3 "" H 5725 4600 50  0001 C CNN
	1    5725 4600
	1    0    0    -1  
$EndComp
Connection ~ 5575 4600
$Comp
L up5k-synth:C_220uF_1206 C37
U 1 1
P 5775 5875
F 0 "C37" H 5775 5775 50  0000 C CNN
F 1 "C_220uF_1206" V 5900 5500 50  0000 C CNN
F 2 "up5k-synth:C_1206_3216Metric_Pad1.33x1.80mm_HandSolder" H 5775 5875 50  0001 C CNN
F 3 "" H 5775 5875 50  0001 C CNN
	1    5775 5875
	1    0    0    -1  
$EndComp
Connection ~ 5625 5875
$Comp
L up5k-synth:C_47uF_0805 C27
U 1 1
P 2525 4475
F 0 "C27" H 2525 4700 50  0000 C CNN
F 1 "C_47uF_0805" H 2525 4609 50  0000 C CNN
F 2 "up5k-synth:C_0805_2012Metric_Pad1.18x1.45mm_HandSolder" H 2525 4475 50  0001 C CNN
F 3 "" H 2525 4475 50  0001 C CNN
	1    2525 4475
	1    0    0    -1  
$EndComp
Wire Wire Line
	2375 4475 2375 4625
Wire Wire Line
	2675 4475 2675 4625
Connection ~ 2675 4625
$Comp
L up5k-synth:C_47uF_0805 C28
U 1 1
P 5725 4475
F 0 "C28" H 5725 4700 50  0000 C CNN
F 1 "C_47uF_0805" H 5725 4609 50  0000 C CNN
F 2 "up5k-synth:C_0805_2012Metric_Pad1.18x1.45mm_HandSolder" H 5725 4475 50  0001 C CNN
F 3 "" H 5725 4475 50  0001 C CNN
	1    5725 4475
	1    0    0    -1  
$EndComp
Wire Wire Line
	5575 4475 5575 4600
Wire Wire Line
	5875 4475 5875 4600
Connection ~ 5875 4600
$Comp
L up5k-synth:C_47uF_0805 C33
U 1 1
P 5775 5725
F 0 "C33" H 5775 5950 50  0000 C CNN
F 1 "C_47uF_0805" H 5775 5859 50  0000 C CNN
F 2 "up5k-synth:C_0805_2012Metric_Pad1.18x1.45mm_HandSolder" H 5775 5725 50  0001 C CNN
F 3 "" H 5775 5725 50  0001 C CNN
	1    5775 5725
	1    0    0    -1  
$EndComp
Wire Wire Line
	5625 5725 5625 5875
Wire Wire Line
	5925 5725 5925 5875
Connection ~ 5925 5875
$Comp
L up5k-synth:C_47uF_0805 C35
U 1 1
P 2425 5875
F 0 "C35" H 2425 6100 50  0000 C CNN
F 1 "C_47uF_0805" H 2425 6009 50  0000 C CNN
F 2 "up5k-synth:C_0805_2012Metric_Pad1.18x1.45mm_HandSolder" H 2425 5875 50  0001 C CNN
F 3 "" H 2425 5875 50  0001 C CNN
	1    2425 5875
	1    0    0    -1  
$EndComp
Wire Wire Line
	2275 5875 2275 6025
Wire Wire Line
	2575 5875 2575 6025
Connection ~ 2575 6025
Wire Wire Line
	2050 6025 2275 6025
Text Label 8525 4600 0    50   ~ 0
BUF1_R
Wire Wire Line
	8525 4600 8875 4600
Wire Wire Line
	8525 4500 8875 4500
Text Label 8525 4500 0    50   ~ 0
F_PDM1_R
Connection ~ 3750 1925
Connection ~ 3800 2600
$Comp
L up5k-synth:R_100kR_0603 R6
U 1 1
P 9325 1450
F 0 "R6" H 9393 1496 50  0000 L CNN
F 1 "R_100kR_0603" V 9200 1275 50  0000 L CNN
F 2 "up5k-synth:R_0603_1608Metric_Pad0.98x0.95mm_HandSolder" V 9365 1440 50  0001 C CNN
F 3 "~" H 9325 1450 50  0001 C CNN
	1    9325 1450
	1    0    0    -1  
$EndComp
$Comp
L up5k-synth:R_100kR_0603 R7
U 1 1
P 9700 1450
F 0 "R7" H 9768 1496 50  0000 L CNN
F 1 "R_100kR_0603" V 9575 1275 50  0000 L CNN
F 2 "up5k-synth:R_0603_1608Metric_Pad0.98x0.95mm_HandSolder" V 9740 1440 50  0001 C CNN
F 3 "~" H 9700 1450 50  0001 C CNN
	1    9700 1450
	1    0    0    -1  
$EndComp
$Comp
L up5k-synth:R_100kR_0603 R8
U 1 1
P 9625 2600
F 0 "R8" H 9700 2750 50  0000 L CNN
F 1 "R_100kR_0603" V 9475 2425 50  0000 L CNN
F 2 "up5k-synth:R_0603_1608Metric_Pad0.98x0.95mm_HandSolder" V 9665 2590 50  0001 C CNN
F 3 "~" H 9625 2600 50  0001 C CNN
	1    9625 2600
	1    0    0    -1  
$EndComp
$Comp
L up5k-synth:R_100kR_0603 R9
U 1 1
P 9975 2600
F 0 "R9" H 10050 2750 50  0000 L CNN
F 1 "R_100kR_0603" V 9850 2425 50  0000 L CNN
F 2 "up5k-synth:R_0603_1608Metric_Pad0.98x0.95mm_HandSolder" V 10015 2590 50  0001 C CNN
F 3 "~" H 9975 2600 50  0001 C CNN
	1    9975 2600
	1    0    0    -1  
$EndComp
$Comp
L power:+3.3V #PWR024
U 1 1
P 9325 1300
F 0 "#PWR024" H 9325 1150 50  0001 C CNN
F 1 "+3.3V" H 9340 1473 50  0000 C CNN
F 2 "" H 9325 1300 50  0001 C CNN
F 3 "" H 9325 1300 50  0001 C CNN
	1    9325 1300
	1    0    0    -1  
$EndComp
$Comp
L power:+3.3V #PWR025
U 1 1
P 9700 1300
F 0 "#PWR025" H 9700 1150 50  0001 C CNN
F 1 "+3.3V" H 9715 1473 50  0000 C CNN
F 2 "" H 9700 1300 50  0001 C CNN
F 3 "" H 9700 1300 50  0001 C CNN
	1    9700 1300
	1    0    0    -1  
$EndComp
$Comp
L power:+3.3V #PWR026
U 1 1
P 9625 2450
F 0 "#PWR026" H 9625 2300 50  0001 C CNN
F 1 "+3.3V" H 9640 2623 50  0000 C CNN
F 2 "" H 9625 2450 50  0001 C CNN
F 3 "" H 9625 2450 50  0001 C CNN
	1    9625 2450
	1    0    0    -1  
$EndComp
$Comp
L power:+3.3V #PWR027
U 1 1
P 9975 2450
F 0 "#PWR027" H 9975 2300 50  0001 C CNN
F 1 "+3.3V" H 9990 2623 50  0000 C CNN
F 2 "" H 9975 2450 50  0001 C CNN
F 3 "" H 9975 2450 50  0001 C CNN
	1    9975 2450
	1    0    0    -1  
$EndComp
Text Label 9350 1750 0    50   ~ 0
SC0_SCL_PAD[1]
Text Label 9725 1650 0    50   ~ 0
SC0_SDA_PAD[0]
Text Label 9625 2900 0    50   ~ 0
SC0_SCL_PAD[1]
Wire Wire Line
	9625 2900 10275 2900
Text Label 10000 2800 0    50   ~ 0
SC0_SDA_PAD[0]
Wire Wire Line
	9700 1600 9700 1650
Wire Wire Line
	9700 1650 10375 1650
Wire Wire Line
	9325 1750 9325 1600
Wire Wire Line
	9325 1750 10000 1750
Wire Wire Line
	9625 2750 9625 2900
Wire Wire Line
	9975 2750 9975 2800
Wire Wire Line
	9975 2800 10650 2800
$EndSCHEMATC
